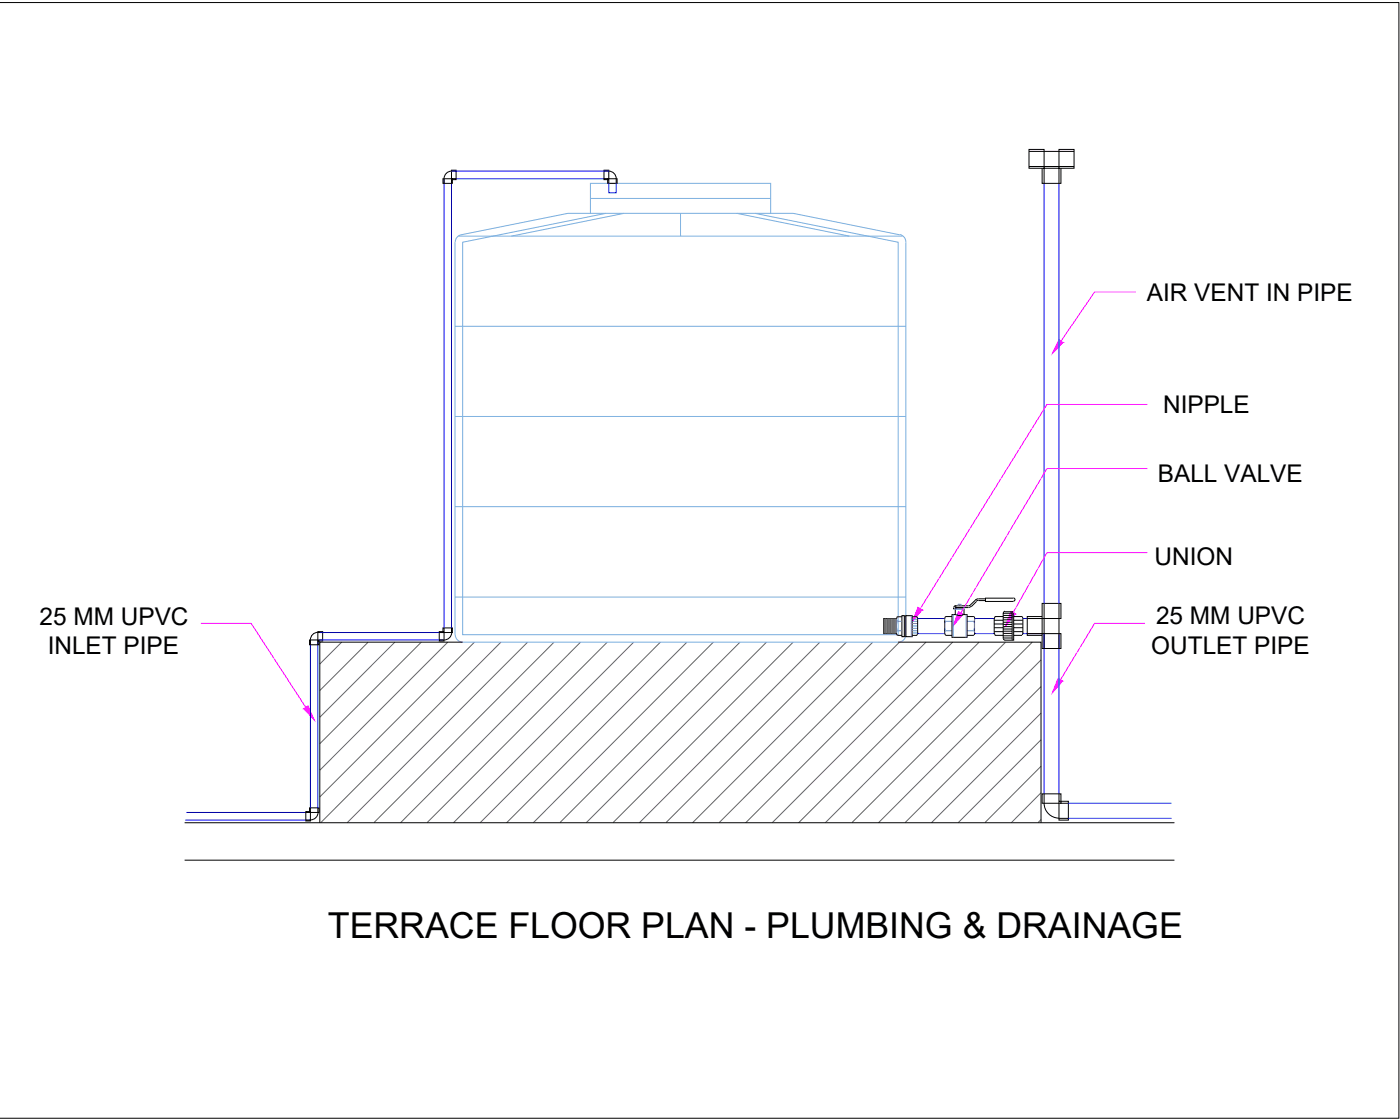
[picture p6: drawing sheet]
<svg xmlns="http://www.w3.org/2000/svg" width="135mm" height="108mm" viewBox="0 0 135 108" stroke-linecap="round" stroke-linejoin="round" font-family="sans-serif">
<!-- layer: PDF10_water supply -->
<g fill="#f0f" stroke="#f0f" stroke-width=".1">
<path d="M29.4 68.5l.4-.2 .1 .2zM29.4 68.5l1 1.1-.5-1.1z"/>
<path d="M102.4 65.6l.4 .3h-.5zM102.3 65.9l-.5 1.1 1-1.1z"/>
<path d="M102.5 32.8l.4 .3h-.6zM102.3 33.1l-.5 1.1 1.1-1.1z"/>
<path d="M88.8 58.7l.4 .3h-.5zM88.7 59l-.4 1.1 .9-1.1z"/>
<path d="M92.8 59.2l.4 .2h-.6zM92.6 59.4l-.4 1.1 1-1.1z"/>
<path d="M97.8 59.1l.4 .3h-.5zM97.7 59.4l-.4 1.1 .9-1.1z"/>
</g>
<!-- layer: PDF10_0 -->
<g fill="none" stroke="#79aedf" stroke-width=".1">
<path d="M57.1 19.2h17.5M44 23.4v38a.73 .73 0 0 0 .8 .7M44 31.6h43.7M44.3 22.8h43M44.6 22.7l10.3-2.1h21.9l10.3 2.1M44.6 22.7a.73 .73 0 0 0-.6 .7M57.1 20.6v-2.9h17.5v2.9M58.6 20.6l-13.8 2.8v38h42.1v-38l-13.9-2.8M60.4 20.6l-10.9 2.2M65.8 20.6v2.2M71.3 20.6l10.9 2.2M87.1 22.7a.73 .73 0 0 1 .6 .7"/>
<path d="M87.7 23.4v38a.73 .73 0 0 1-.8 .7h-42.1M44 40.3h43.7M44 49h43.7M44 57.7h43.7"/>
</g>
<g fill="none" stroke="#636466" stroke-width=".1">
<path d="M33.1 62.1l-2.2 2.1M35.6 62.1l-4.7 4.7M38.2 62.1l-7.3 7.3M40.8 62.1l-9.9 9.8M43.3 62.1l-12.4 12.4M45.9 62.1l-15 15M48.5 62.1l-17.5 17.5M51.1 62.1l-17.5 17.5M53.6 62.1l-17.4 17.5M56.2 62.1l-17.4 17.5M58.8 62.1l-17.5 17.5M61.3 62.1l-17.4 17.5"/>
<path d="M63.9 62.1l-17.4 17.5M66.5 62.1l-17.5 17.5M69 62.1l-17.4 17.5M71.6 62.1l-17.4 17.5M74.2 62.1l-17.5 17.5M76.8 62.1l-17.5 17.5M79.3 62.1l-17.4 17.5M81.9 62.1l-17.5 17.5M84.5 62.1l-17.5 17.5M87 62.1l-17.4 17.5M89.6 62.1l-17.4 17.5M92.2 62.1l-17.5 17.5"/>
<path d="M94.7 62.1l-17.4 17.5M97.3 62.1l-17.4 17.5M99.9 62.1l-17.5 17.5M100.7 63.8l-15.7 15.8M100.7 66.4l-13.1 13.2M100.7 69l-10.6 10.6M100.7 71.5l-8 8.1M100.7 74.1l-5.4 5.5M100.7 76.7l-2.8 2.9M100.7 79.2l-.3 .4"/>
</g>
<g fill="none" stroke="#000" stroke-width=".1">
<path d="M43.7 17.4h.4v-.9h-.4v1.2M43.7 16.5h.4M43.7 16.5a.73 .73 0 0 0-.7 .8v.4M43.8 17.3v.4h-.9v-.4h1.2M58.4 17.3h1.3v.4h-.9v-.4M58.4 16.5a.92 .92 0 0 1 1 .3 .92 .92 0 0 1 .2 .9M58.9 17.4h-.5v-.9h.5v1.2M99.6 14.6h4.3M99.6 16.1h4.3M100.8 16.3v1.4h1.9v-1.4M101 17.7v-3.3h-1.4v1.9h4.3v-1.9h-1.4v3.3M99.4 59.8h3.3v-1.5h-1.9v4.4h1.9v-1.4h-3.3"/>
<path d="M100.8 59.6h-1.4v1.8h1.4M101 58.3v4.4M102.5 58.3v4.4M17.9 79.6h95.7M29.6 78.6h1.3v-.5h-.9v.5M30 78.1v1.3h-.4v-.9h.4M30 61.9v.4M30.8 62h.4v-.9h-.4v1.2M30.8 78.1v.5M30.8 61.2h.4M30.8 61.1a.73 .73 0 0 0-.8 .8M30.8 78.6a.73 .73 0 0 1-.8 .7h-.4"/>
<path d="M30.9 61.9v.4h-.9v-.4h1.2M42.5 61.2h1.3v-.5h-.9v.5M42.5 61.9h.5M43 60.7v1.3h-.5v-.9h.5M43.7 60.7v.5M43.7 61.2a.73 .73 0 0 1-.7 .7M44.8 62.1h-13.9v17.5M86.9 62.1h13.8v17.5M101 76.8a1.97 1.97 0 0 0 .6 2l.4 .2 .5 .1M102.5 76.8v2.5h.9v-1.8h-.9M102.5 79.1h.9M102.7 77.7v-.9h-1.9v.9h2.6"/>
<path d="M17.9 83.2h95.7"/>
</g>
<!-- layer: PDF10_M-vana-kuresel02 -->
<g fill="none" stroke="#000" stroke-width=".1">
<path d="M86.7 59.8h-1.2v1.5h1.2M86.8 59.6h.5M86.8 59.6v.2M87.3 59.5h.2v2.1h-.2zM87.5 59.6h.2M87.7 59.5h.6v2.1h-.6zM88.3 59.6h.4M88.7 59.6l.1 .3M88.8 59.9v1.3l-.1 .2M91.5 59.6h.6M91.5 59.6l-.1 1.6 .1 .2M92.3 58.8v.1"/>
<path d="M92.4 59.4l.3 .1 .6-.1M92.4 58.8v.1M92.5 58.7l-.1 .1M92.5 58.6l-.2 .2M92.5 58.9v-.1h.7v.1M93.3 58.9v.5h.3v2.2h-1.5v-2.2h.3v-.5M93.6 59.6h.6M93.7 58.6h-1.2v.2h1.2M93.9 58.5l-.2 .1M94 58.6l-.3 .1M94.2 59.6l.1 .2M94.3 59.9v1.3"/>
<path d="M94.4 58l-.5 .5M94.5 58.2l-.5 .4M94.7 58.1h-.2M94.7 58.1h.7M95.4 57.9h-.7l-.3 .1M96.2 60h.9M96.3 59.6h.8M96.3 59.6l-.1 .3v1.3l.1 .2M97.1 59.9h.8M97.1 59.7h.8M97.1 59.5h.8M97.2 59.2h.9v2.7h-.9"/>
<path d="M97.3 59.1l-.2 .2M97.9 59.3h-.8v2.5M97.9 59.2v2.7M98 57.8h-2.6v.4h2.6M98.1 57.8l.1 .2-.1 .1M98.1 59.6h.8M98.1 60h.9M98.9 59.6l.1 .2v1.4M86.7 61.2l.1 .2M86.8 61.4h.5M87.5 61.5h.2M88.3 61.4h.4"/>
<path d="M91.5 61.4h.6M93.6 61.4h.6M94.3 61.2l-.1 .2M96.2 61.1h.9M96.2 60.7h.9M96.2 60.3h.9M96.3 61.4h.8M97.1 61.2h.8M97.1 61.5h.8M97.1 61.7h.8M97.1 61h.8M97.1 60.8h.8"/>
<path d="M97.1 60.6h.8M97.1 60.4h.8M97.1 60.2h.8M97.1 61.8l.2 .1M98.1 61.4h.8M98.1 61.1h.9M98.1 60.7h.9M98.1 60.3h.9M99 61.2l-.1 .2"/>
</g>
<g fill="none" stroke="#636466" stroke-width=".1">
<path d="M85.6 59.8v1.5M85.7 59.8v1.5M85.8 59.8v1.5M85.9 59.8v1.5M86 59.8v1.5M86.1 59.8v1.5M86.2 59.8v1.5M86.3 59.8v1.5M86.4 59.8v1.5M86.5 59.8v1.5M86.6 59.8v1.5M86.7 59.8v1.5"/>
<path d="M86.7 59.9v1.3"/>
</g>
<g fill="none" stroke="#5b8ab8" stroke-width=".1">
<path d="M86.8 59.9v.2h.5M88.2 59.5v2.1M88.3 59.9h.5M91.4 59.8l.1 .3M92.2 59.4v2.2M92.3 58.9h1M92.7 58.5v.1M92.7 58.5h.3M92.8 58.5v.1M92.9 58.5v.1M93 58.4h-.3M93 58.5v.1"/>
<path d="M93.5 59.4v2.2M94.3 59.8l-.1 .3M86.8 60.1l-.1 .3 .1 .6-.1 .2M86.8 61h.5M88.3 60.1h.5M88.3 61h.5M88.3 61.2h.5M88.3 60.8h.5M88.3 60.3h.5M88.3 60.5h.5M91.5 60.1h.6M91.5 61h.6"/>
<path d="M91.5 60.1l-.1 1.1M93.6 60.1h.6M93.6 61h.6M94.2 61l.1 .2M94.2 60.1l.1 .5-.1 .3"/>
</g>
<!-- layer: PDF10_0 -->
<g fill="none" stroke="#00f" stroke-width=".1">
<path d="M43 17.3v43.4M43.7 16.5h15.2M58.9 17.3h-15.2v43.4M58.9 17.7v.9h.7v-.9M101 17.7v40.6M102.5 17.7v40.6M88.8 59.8h2.6M94.3 59.8h1.9M99 59.8h2M17.9 79.3h12.1M18 78.6h12M30 61.9v16.2"/>
<path d="M30.8 61.9v16.2M30.9 61.9h12.1M30.9 61.2h12.1M88.8 61.3h2.6M94.3 61.3h1.9M99 61.3h2.1M101 61.3v15.5M102.5 61.3v15.5M103.4 79.1h9.9M103.4 77.7h9.9"/>
</g>
<!-- layer: PDF10_water supply -->
<path d="M109.9 28.2h-4l-3.2 4.8M111 39.1h-9.7l-12.3 19.8M111 53.4h-9.7l-3.3 5.9M111 45.3h-9.7l-8.3 14M19.4 60.3h4.9l5.3 8.1M110.8 60.3h-4.9l-3.3 5.4" fill="none" stroke="#f0f" stroke-width=".1"/>
<!-- layer: 0 -->
<path d="M0 .2h135.4v107.9h-135.4" fill="none" stroke="#000" stroke-width=".1"/>
<text font-size="3.5" x="31.7" y="90.7">TERRACE FLOOR PLAN - PLUMBING &amp; DRAINAGE</text>
<g font-size="2.4">
<text x="111" y="29.1">AIR VENT IN PIPE</text>
<text x="112.5" y="39.9">NIPPLE</text>
<text x="112" y="46.6">BALL VALVE</text>
<text x="111.7" y="54.6">UNION</text>
<text x="3.8" y="60.4">25 MM UPVC</text>
<text x="4.6" y="63.2">INLET PIPE</text>
<text x="111.4" y="63.2">OUTLET PIPE</text>
<text x="111.9" y="60.4">25 MM UPVC</text>
</g>
</svg>
